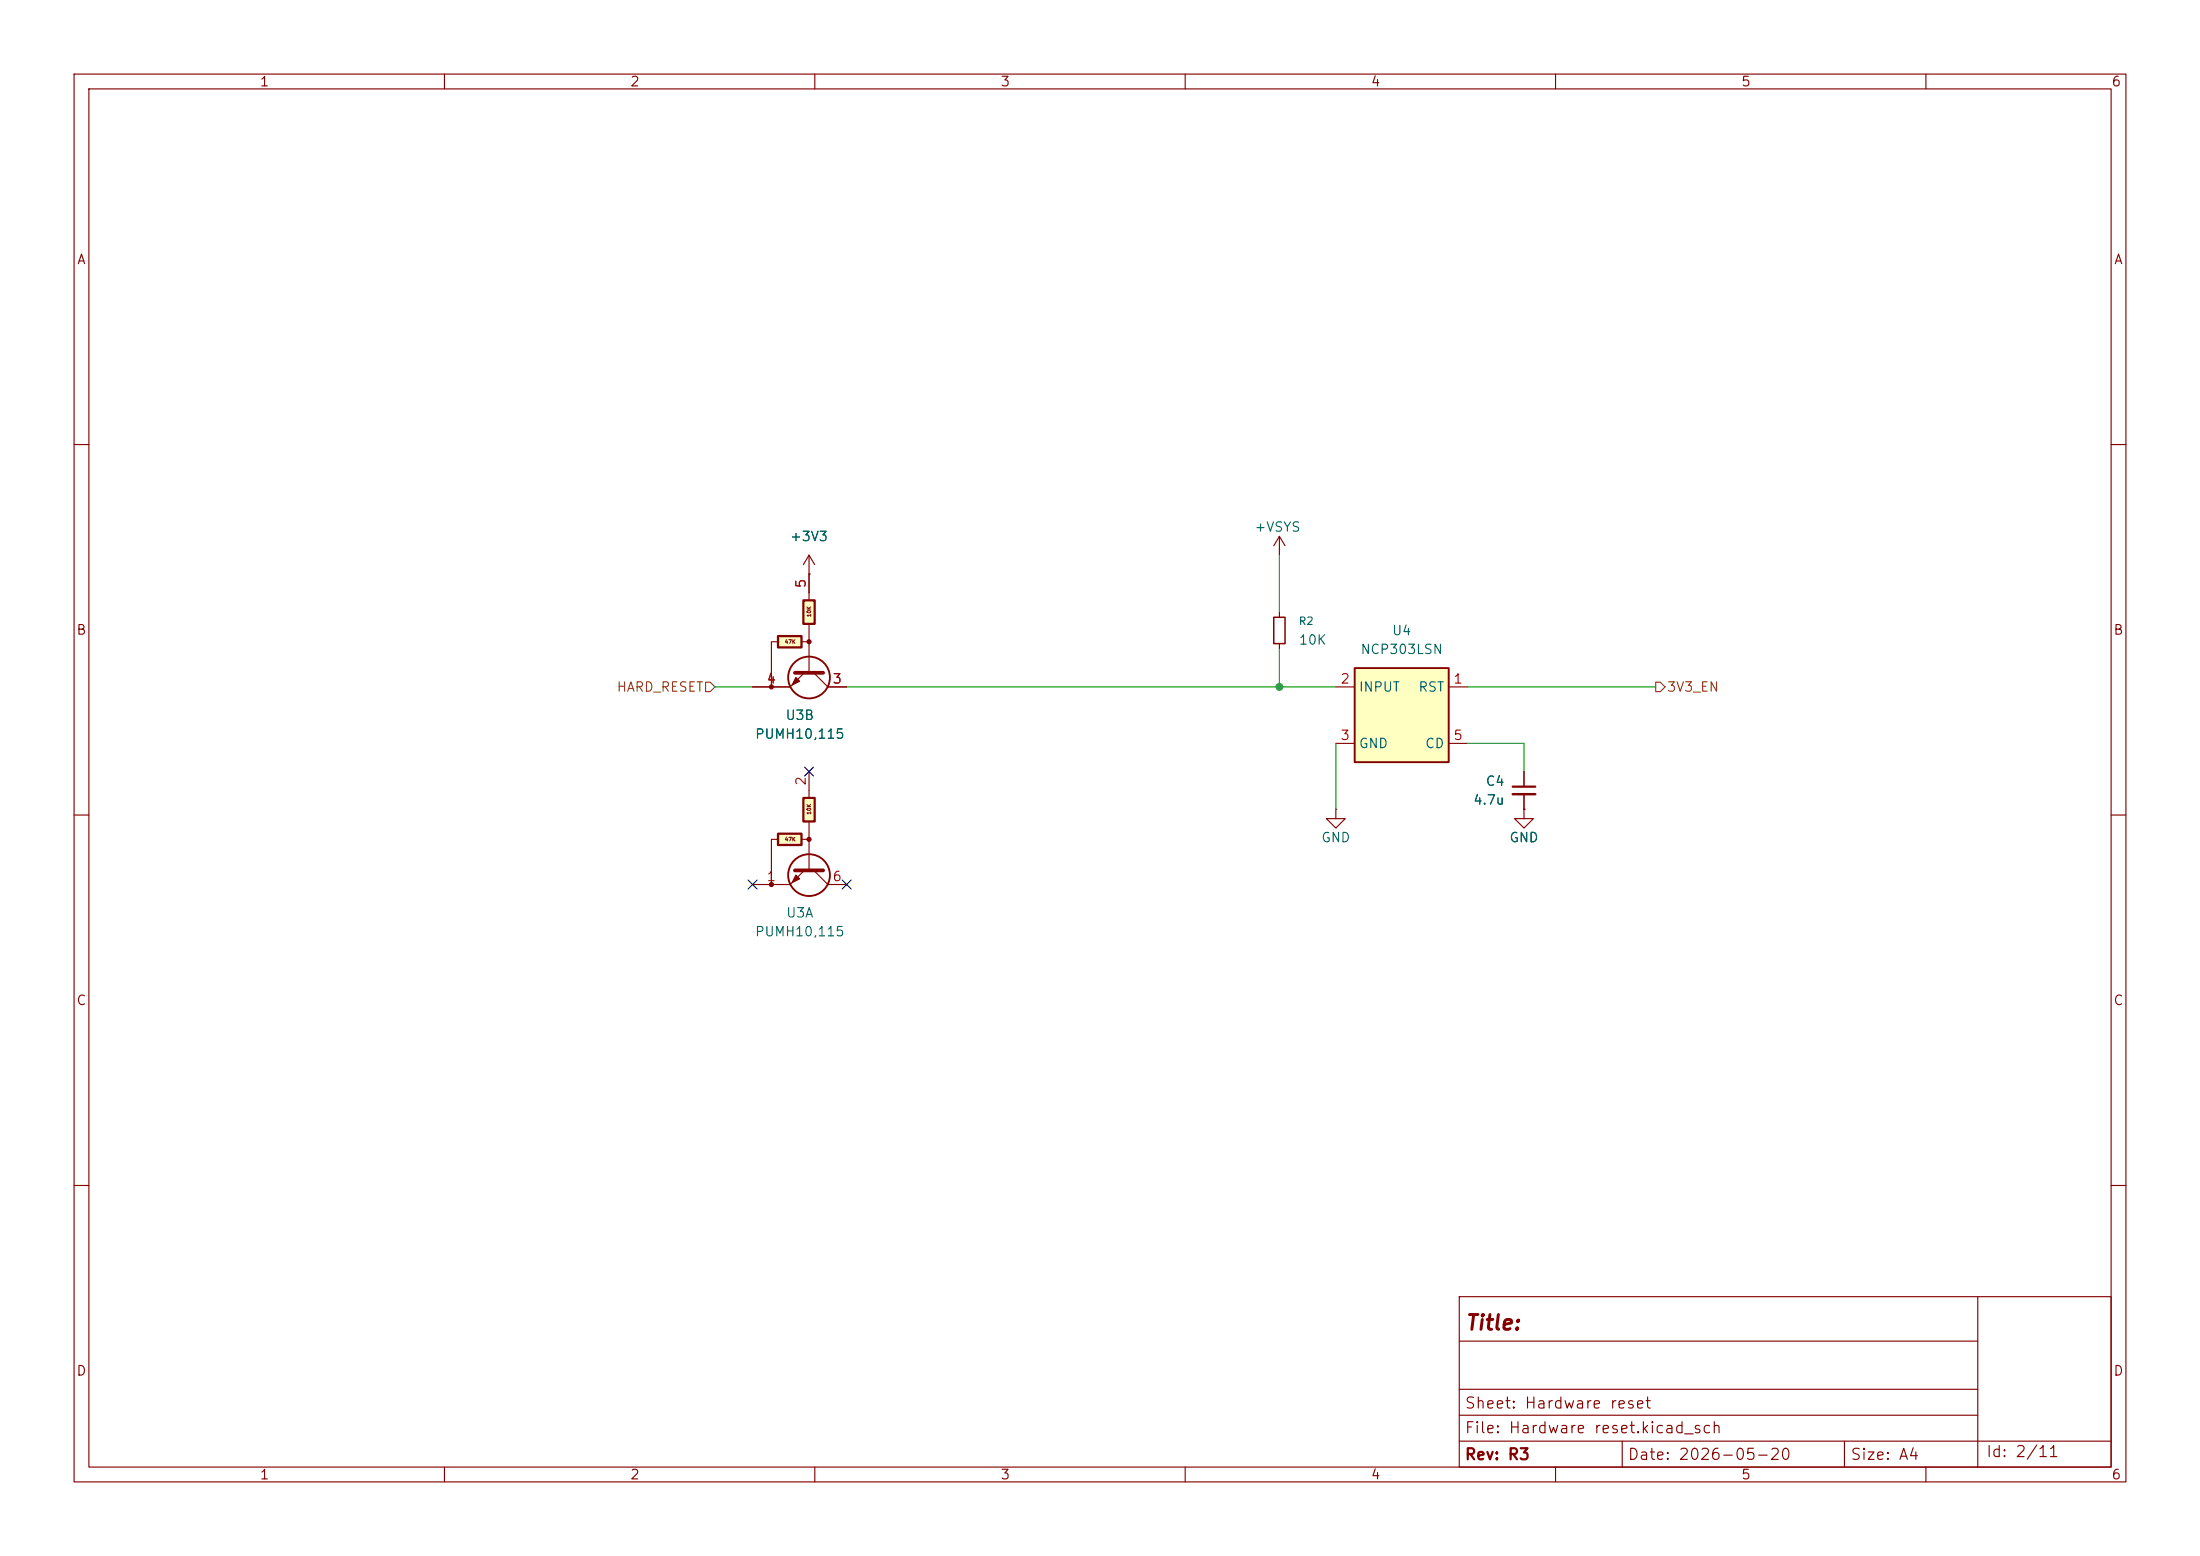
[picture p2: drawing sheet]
<svg xmlns="http://www.w3.org/2000/svg" width="297mm" height="210mm" viewBox="0 0 297 210" stroke-linecap="round" stroke-linejoin="round" font-family="sans-serif">
<g fill="none" stroke="#840000" stroke-width=".15">
<path d="M10 10h277v190h-277zM12 12h273v186h-273zM60 10v2M110 10v2M160 10v2M210 10v2M260 10v2M10 60h2M285 60h2M10 110h2M285 110h2M10 160h2"/>
<path d="M197 175h88v23h-88zM267 175v23M285 160h2M60 198v2M110 198v2M160 198v2M197 194.5h88M197 191h70M197 187.5h70M197 181h70M210 198v2M219 194.5v3.5"/>
<path d="M249 194.5v3.5M260 198v2"/>
</g>
<g fill="#ffffc2">
<path d="M108.5 81h1.5v3.2h-1.5z"/>
<path d="M105 85.9h3.2v1.5h-3.2z"/>
</g>
<g fill="#840000" stroke="#840000" stroke-width=".15">
<path d="M107.4 91.4l.5 .5-1 .6z"/>
<circle cx="109.2" cy="86.6" r=".27"/>
<circle cx="104.1" cy="92.7" r=".27"/>
</g>
<path d="M109.2 77.5v3.5M104.9 86.6h-.8v6.1M108.2 86.6h1M108.6 90.8l-1.9 1.9h-5.1M109.2 84.3v6.4M109.9 90.8l1.9 1.9h2.5" fill="none" stroke="#840000" stroke-width=".15"/>
<path d="M105 85.9h3.2v1.5h-3.2zM108.5 81h1.5v3.2h-1.5z" fill="none" stroke="#840000" stroke-width=".3"/>
<path d="M107.3 90.8h3.8" fill="none" stroke="#840000" stroke-width=".51"/>
<circle cx="109.2" cy="91.4" r="2.82" fill="none" stroke="#840000" stroke-width=".25"/>
<g fill="#ffffc2">
<path d="M108.5 107.7h1.5v3.2h-1.5z"/>
<path d="M105 112.5h3.2v1.5h-3.2z"/>
</g>
<g fill="#840000" stroke="#840000" stroke-width=".15">
<path d="M107.4 118.1l.5 .5-1 .5z"/>
<circle cx="109.2" cy="113.3" r=".27"/>
<circle cx="104.1" cy="119.4" r=".27"/>
</g>
<g fill="none" stroke="#840000" stroke-width=".15">
<path d="M109.2 77.5h.1M109.2 74.9v2.6M109.2 74.9l.8 1.3M109.2 74.9l-.7 1.3M172.7 72.4l-.7 1.3M172.7 72.4l.8 1.3M172.7 72.4v2.5M172.7 82.6v.7M172.7 86.9v.7M104.9 113.3h-.8v6.1M108.2 113.3h1M108.6 117.5l-1.9 1.9h-5.1"/>
<path d="M109.2 111v6.3M109.2 104.1v3.6M109.9 117.5l1.9 1.9h2.5M180.3 109.2v1.3h-1.2l1.2 1.3 1.3-1.3h-1.3M180.3 109.2h.1M205.7 109.2v1.3h-1.2l1.2 1.3 1.3-1.3h-1.3M205.7 109.2h.1M205.7 104.1v2.1M205.7 107.2v2"/>
</g>
<path d="M105 112.5h3.2v1.5h-3.2zM108.5 107.7h1.5v3.2h-1.5zM204.2 106.2h3.1" fill="none" stroke="#840000" stroke-width=".3"/>
<path d="M107.3 117.5h3.8" fill="none" stroke="#840000" stroke-width=".51"/>
<circle cx="109.2" cy="118.1" r="2.82" fill="none" stroke="#840000" stroke-width=".25"/>
<path d="M204.2 107.2h3.1" fill="none" stroke="#840000" stroke-width=".33"/>
<path d="M172 83.3h1.5v3.6h-1.5z" fill="none" stroke="#840000" stroke-width=".2"/>
<path d="M182.9 90.2h12.7v12.7h-12.7z" fill="#ffffc2"/>
<path d="M182.9 90.2h12.7v12.7h-12.7z" fill="none" stroke="#840000" stroke-width=".25"/>
<path d="M109.2 77.5h.1M109.2 77.5v2.5M101.6 92.7h5.1M111.8 92.7h2.5M180.3 92.7h2.6M195.6 92.7h2.5M180.3 100.3h2.6M195.6 100.3h2.5M205.7 109.2h.1M205.7 104.1v2.1M205.7 107.2v2" fill="none" stroke="#840000" stroke-width=".15"/>
<path d="M95.2 92.1h.7l.6 .6-.6 .6h-.7zM223.5 92.1h.7l.6 .6-.6 .6h-.7z" fill="none" stroke="#725600" stroke-width=".15"/>
<path d="M172.7 74.9v7.7M96.5 92.7h5.1M114.3 92.7h66M172.7 87.6v5.1M198.1 92.7h25.4M180.3 100.3v8.9M198.1 100.3h7.6v3.8" fill="none" stroke="#009600" stroke-width=".15"/>
<path d="M101 118.8l1.2 1.2M102.2 118.8l-1.2 1.2M108.6 103.5l1.2 1.2M109.8 103.5l-1.2 1.2M113.7 118.8l1.2 1.2M114.9 118.8l-1.2 1.2" fill="none" stroke="#000084" stroke-width=".15"/>
<circle cx="172.7" cy="92.7" r=".46" fill="#009600" stroke="#009600" stroke-width=".14"/>
<text font-size="2" fill="#840000" x="197.7" y="180">Title:</text>
<g font-size="1.5" fill="#840000">
<text x="197.6" y="190.5">Sheet: Hardware reset</text>
<text x="197.6" y="193.8">File: Hardware reset.kicad_sch</text>
<text x="197.6" y="197.4">Rev: R3</text>
<text x="219.6" y="197.4">Date: 2026-05-20</text>
<text x="249.7" y="197.4">Size: A4</text>
<text x="268" y="197">Id: 2/11</text>
</g>
<g font-size="1.3" fill="#840000">
<text x="35" y="12">1</text>
<text x="85" y="12">2</text>
<text x="135" y="12">3</text>
<text x="185" y="12">4</text>
<text x="235" y="12">5</text>
<text x="285" y="12">6</text>
<text x="10.3" y="36">A</text>
<text x="285.3" y="36">A</text>
<text x="10.2" y="86">B</text>
<text x="285.2" y="86">B</text>
<text x="10.2" y="136">C</text>
<text x="285.2" y="136">C</text>
<text x="10.2" y="186">D</text>
<text x="285.2" y="186">D</text>
<text x="35" y="200">1</text>
<text x="85" y="200">2</text>
<text x="135" y="200">3</text>
<text x="185" y="200">4</text>
<text x="235" y="200">5</text>
<text x="285" y="200">6</text>
</g>
<g font-size="1.3" fill="#006464">
<text x="106.6" y="73.4">+3V3</text>
<text x="169.3" y="72.1">+VSYS</text>
<text x="175.2" y="87.3">10K</text>
<text x="183.6" y="88.6">NCP303LSN</text>
<text x="187.8" y="86.1">U4</text>
<text x="183.4" y="93.7">INPUT</text>
<text x="191.4" y="93.7">RST</text>
<text x="101.8" y="100">PUMH10,115</text>
<text x="105.9" y="97.5">U3B</text>
<text x="183.4" y="101.3">GND</text>
<text x="192.3" y="101.3">CD</text>
<text x="200.5" y="106.4">C4</text>
<text x="178.3" y="114">GND</text>
<text x="198.8" y="108.9">4.7u</text>
<text x="203.7" y="114">GND</text>
<text x="106" y="124.2">U3A</text>
<text x="101.8" y="126.7">PUMH10,115</text>
</g>
<g font-size="1.3" fill="#a90000">
<text x="109.1" y="79.5" transform="rotate(-90 109.1 79.5)">5</text>
<text x="103.4" y="92.6">4</text>
<text x="112.3" y="92.6">3</text>
<text x="180.9" y="92.6">2</text>
<text x="196.1" y="92.6">1</text>
<text x="180.9" y="100.2">3</text>
<text x="196.1" y="100.2">5</text>
<text x="109.1" y="106.1" transform="rotate(-90 109.1 106.1)">2</text>
<text x="103.4" y="119.2">1</text>
<text x="112.3" y="119.2">6</text>
</g>
<g font-size="1.3" fill="#725600">
<text x="83.2" y="93.7">HARD_RESET</text>
<text x="225" y="93.7">3V3_EN</text>
</g>
<text font-size="1" fill="#006464" x="175.2" y="84.6">R2</text>
<g font-size=".5" fill="#840000">
<text x="109.6" y="83.3" transform="rotate(-90 109.6 83.3)">10K</text>
<text x="105.9" y="87">47K</text>
<text x="105.9" y="113.7">47K</text>
<text x="109.6" y="110" transform="rotate(-90 109.6 110)">10K</text>
</g>
</svg>
